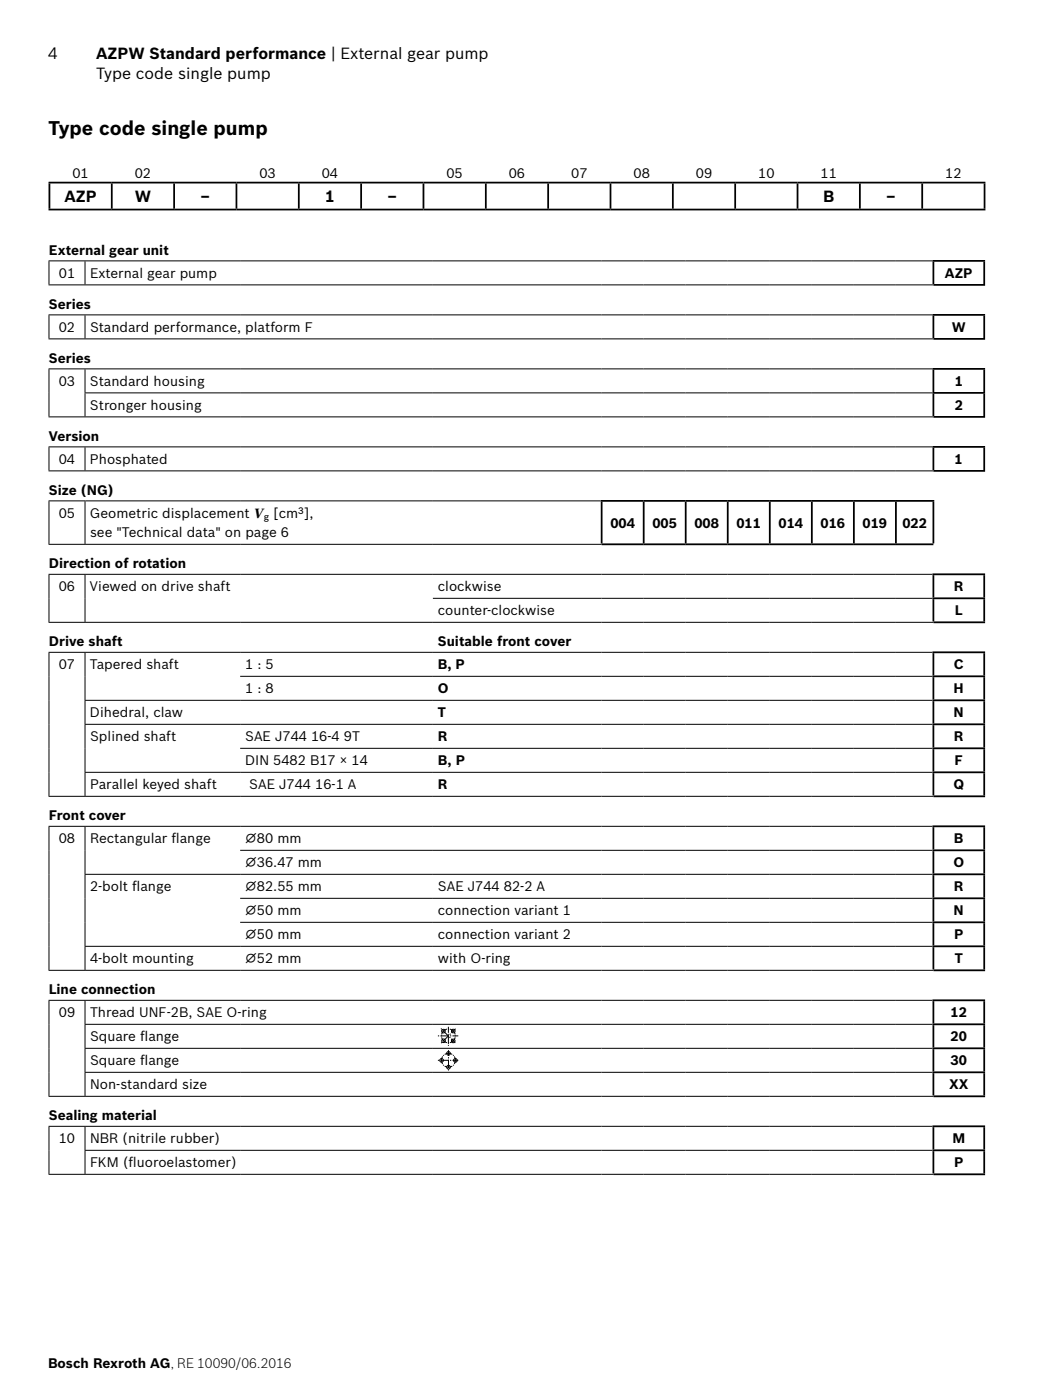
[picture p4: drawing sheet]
<svg xmlns="http://www.w3.org/2000/svg" width="210mm" height="280mm" viewBox="0 0 210 280" stroke-linecap="round" stroke-linejoin="round" font-family="sans-serif">
<g fill="none" stroke="#000" stroke-width=".35">
<path d="M9.7 36.5h187.2M9.9 36.7v5M22.3 36.7v5M34.8 36.7v5M47.2 36.7v5M59.7 36.7v5M72.2 36.7v5M84.6 36.7v5M97.1 36.7v5M109.5 36.7v5M122 36.7v5M134.4 36.7v5"/>
<path d="M146.9 36.7v5M159.4 36.7v5M171.8 36.7v5M184.3 36.7v5M196.7 36.7v5M9.7 41.9h187.2M186.3 52.2h10.5M186.5 52.4v4.4M186.5 57h10.3M196.7 52.4v4.4M186.3 63h10.5M186.3 73.8h10.5"/>
<path d="M186.3 78.6h10.5M186.5 63.2v4.4M186.5 74v4.4M186.5 78.8v4.4M186.5 67.8h10.3M196.7 63.2v4.4M196.7 74v4.4M196.7 78.8v4.4M186.3 89.4h10.5M186.5 89.6v4.4M186.5 83.4h10.3M186.5 94.2h10.3"/>
<path d="M196.7 89.6v4.4M120 100.2h66.7M120.2 100.4v8.3M120.2 108.9h66.3M128.6 100.4v8.3M137 100.4v8.3M145.4 100.4v8.3M153.8 100.4v8.3M162.2 100.4v8.3M170.6 100.4v8.3M179 100.4v8.3M186.3 119.7h10.5"/>
<path d="M186.3 114.9h10.5M186.5 100.4v8.3M186.5 115v4.5M186.5 119.8v4.5M196.7 115v4.5M196.7 119.8v4.5M186.3 135.3h10.5M186.3 130.5h10.5M186.5 130.6v4.5M186.5 135.4v4.5M186.5 124.5h10.3M196.7 130.6v4.5"/>
<path d="M196.7 135.4v4.5M186.3 140.1h10.5M186.3 144.9h10.5M186.3 149.7h10.5M186.3 154.5h10.5M186.5 140.2v4.5M186.5 145v4.5M186.5 149.8v4.5M186.5 154.6v4.5M186.5 159.3h10.3M196.7 140.2v4.5M196.7 145v4.5"/>
<path d="M196.7 149.8v4.5M196.7 154.6v4.5M186.3 170.1h10.5M186.3 174.9h10.5M186.3 179.7h10.5M186.3 165.3h10.5M186.5 165.4v4.5M186.5 170.2v4.5M186.5 175v4.5M186.5 179.8v4.5M196.7 165.4v4.5M196.7 170.2v4.5"/>
<path d="M196.7 175v4.5M196.7 179.8v4.5M186.3 184.5h10.5M186.3 189.3h10.5M186.5 184.6v4.5M186.5 189.4v4.5M186.5 194.1h10.3M196.7 184.6v4.5M196.7 189.4v4.5M186.3 209.7h10.5M186.3 204.9h10.5M186.3 214.5h10.5"/>
<path d="M186.3 200.1h10.5M186.5 200.2v4.5M186.5 205v4.5M186.5 209.8v4.5M186.5 214.6v4.5M186.5 219.3h10.3M196.7 200.2v4.5M196.7 205v4.5M196.7 209.8v4.5M196.7 214.6v4.5M186.3 230.1h10.5M186.3 225.3h10.5"/>
<path d="M186.5 225.4v4.5M186.5 230.2v4.5M186.5 234.9h10.3M196.7 225.4v4.5M196.7 230.2v4.5"/>
</g>
<g fill="none" stroke="#000" stroke-width=".2">
<path d="M9.7 57h176.8M9.7 52.2h176.6M9.8 52.3v4.6M17 52.3v4.6M9.7 73.8h176.6M9.7 63h176.6M9.7 67.8h176.8M9.8 63.1v4.6M9.8 73.9v9.4M16.9 78.6h169.4M17 63.1v4.6M17 73.9v4.6"/>
<path d="M17 78.7v4.6M9.7 89.4h176.6M9.7 83.4h176.8M9.7 94.2h176.8M9.8 89.5v4.6M17 89.5v4.6M9.7 114.9h176.6M9.7 108.9h110.5M9.7 100.2h110.3M9.8 100.3v8.5M9.8 115v9.4M17 100.3v8.5"/>
<path d="M17 115v9.4M86.5 119.7h99.8M9.7 124.5h176.8M9.7 130.5h176.6M9.8 130.6v28.6M17 130.6v9.4M48 135.3h138.3M9.7 159.3h176.8M16.9 140.1h169.4M16.9 144.9h169.4M16.9 154.5h169.4M17 140.2v4.6"/>
<path d="M17 145v9.4M17 154.6v4.6M48 149.7h138.3M9.7 165.3h176.6M9.8 165.4v28.6M16.9 174.9h169.4M17 165.4v9.4M17 175v14.2M48 170.1h138.3M48 179.7h138.3M9.7 194.1h176.8M16.9 189.3h169.4"/>
<path d="M17 189.4v4.6M48 184.5h138.3M9.7 200.1h176.6M9.7 219.3h176.8M9.8 200.2v19M16.9 209.7h169.4M16.9 204.9h169.4M16.9 214.5h169.4M17 200.2v4.6M17 205v4.6M17 209.8v4.6M17 214.6v4.6"/>
<path d="M88.2 207.5l.4 .7 .7 .3M88.4 211.3l-.2 .8 .2 .7M88.9 210.9l.7-.2 .8 .2M88.9 213.2l.7 .2 .8-.2M89.3 205.8l-.7 .4-.4 .7M89.9 205.8l.7 .4 .4 .7M90.8 211.3l.2 .8-.2 .7M91 207.5l-.4 .7-.7 .3M9.7 225.3h176.6M9.7 234.9h176.8M9.8 225.4v9.4M16.9 230.1h169.4"/>
<path d="M17 225.4v4.6M17 230.2v4.6"/>
<circle cx="88.2" cy="212.1" r=".37"/>
<circle cx="88.6" cy="206.2" r=".37"/>
<circle cx="88.6" cy="208.2" r=".37"/>
<circle cx="89.6" cy="213.4" r=".37"/>
<circle cx="89.6" cy="210.7" r=".37"/>
<circle cx="90.6" cy="208.2" r=".37"/>
<circle cx="90.6" cy="206.2" r=".37"/>
<circle cx="91" cy="212.1" r=".37"/>
</g>
<path d="M87.5 207.2h4.1M87.5 212.1h4.1M88.1 205.7l2.9 2.9M88.1 208.6l2.9-2.9M89.6 214.1v-4.1" fill="none" stroke="#000" stroke-width=".2" stroke-dasharray="1.7 .3 .3 .3" stroke-dashoffset="1.9" stroke-linecap="butt"/>
<path d="M88.2 207.1v.3M88.6 213l.2 .2M88.7 211l-.2 .2M89.5 208.6h.3M89.6 209.2v-3.8M89.7 205.8h-.3M90.5 213.1l.2-.2M90.7 211.1l-.3-.2M91 207.3v-.3" fill="none" stroke="#000" stroke-width=".2" stroke-dasharray="1.6 .2 .2 .2" stroke-dashoffset="1.8" stroke-linecap="butt"/>
<text font-size="3.9" x="9.7" y="26.9">Type code single pump</text>
<g font-size="3.2">
<text x="9.6" y="11.9">4</text>
<text x="19.2" y="11.9">AZPW Standard performance | External gear pump</text>
<text x="19.2" y="15.7">Type code single pump</text>
<text x="12.9" y="40.4">AZP</text>
<text x="26.9" y="40.4">W</text>
<text x="40.1" y="40.4">–</text>
<text x="65" y="40.4">1</text>
<text x="77.4" y="40.4">–</text>
<text x="164.5" y="40.4">B</text>
<text x="177.1" y="40.4">–</text>
</g>
<g font-size="2.7">
<text x="14.5" y="35.7">01</text>
<text x="26.9" y="35.7">02</text>
<text x="51.8" y="35.7">03</text>
<text x="64.3" y="35.7">04</text>
<text x="89.2" y="35.7">05</text>
<text x="101.7" y="35.7">06</text>
<text x="114.1" y="35.7">07</text>
<text x="126.6" y="35.7">08</text>
<text x="139" y="35.7">09</text>
<text x="151.5" y="35.7">10</text>
<text x="164" y="35.7">11</text>
<text x="188.9" y="35.7">12</text>
<text x="9.8" y="51">External gear unit</text>
<text x="11.8" y="55.6">01</text>
<text x="18" y="55.6">External gear pump</text>
<text x="188.8" y="55.6">AZP</text>
<text x="9.8" y="61.8">Series</text>
<text x="11.7" y="66.4">02</text>
<text x="18" y="66.4">Standard performance, platform F</text>
<text x="190.2" y="66.4">W</text>
<text x="9.8" y="72.6">Series</text>
<text x="11.7" y="77.2">03</text>
<text x="18" y="77.2">Standard housing</text>
<text x="190.8" y="77.2">1</text>
<text x="18" y="82">Stronger housing</text>
<text x="190.8" y="82">2</text>
<text x="9.8" y="88.2">Version</text>
<text x="11.7" y="92.8">04</text>
<text x="18" y="92.8">Phosphated</text>
<text x="190.8" y="92.8">1</text>
<text x="9.8" y="99">Size (NG)</text>
<text x="11.7" y="103.6">05</text>
<text x="18" y="103.7">Geometric displacement V [cm ],</text>
<text x="18" y="107.5">see &quot;Technical data&quot; on page 6</text>
<text x="122" y="105.5">004</text>
<text x="130.4" y="105.5">005</text>
<text x="138.8" y="105.5">008</text>
<text x="147.2" y="105.5">011</text>
<text x="155.6" y="105.5">014</text>
<text x="164" y="105.5">016</text>
<text x="172.4" y="105.5">019</text>
<text x="180.3" y="105.5">022</text>
<text x="9.8" y="113.7">Direction of rotation</text>
<text x="11.7" y="118.3">06</text>
<text x="18" y="118.3">Viewed on drive shaft</text>
<text x="87.5" y="118.3">clockwise</text>
<text x="190.6" y="118.3">R</text>
<text x="87.5" y="123.1">counter-clockwise</text>
<text x="190.8" y="123.1">L</text>
<text x="9.8" y="129.3">Drive shaft</text>
<text x="87.5" y="129.3">Suitable front cover</text>
<text x="11.7" y="133.9">07</text>
<text x="18" y="133.9">Tapered shaft</text>
<text x="49" y="133.9">1 : 5</text>
<text x="87.5" y="133.9">B, P</text>
<text x="190.6" y="133.9">C</text>
<text x="18" y="143.5">Dihedral, claw</text>
<text x="49" y="138.7">1 : 8</text>
<text x="87.5" y="138.7">O</text>
<text x="87.5" y="143.5">T</text>
<text x="190.5" y="138.7">H</text>
<text x="190.5" y="143.5">N</text>
<text x="18" y="148.3">Splined shaft</text>
<text x="49" y="148.3">SAE J744 16-4 9T</text>
<text x="87.5" y="148.3">R</text>
<text x="190.6" y="148.3">R</text>
<text x="49" y="153.1">DIN 5482 B17 × 14</text>
<text x="87.5" y="153.1">B, P</text>
<text x="190.7" y="153.1">F</text>
<text x="18" y="157.9">Parallel keyed shaft</text>
<text x="49.8" y="157.9">SAE J744 16-1 A</text>
<text x="87.5" y="157.9">R</text>
<text x="190.5" y="157.9">Q</text>
<text x="9.8" y="164.1">Front cover</text>
<text x="11.8" y="168.7">08</text>
<text x="18" y="168.7">Rectangular f</text>
<text x="34.3" y="168.7">lange</text>
<text x="49" y="168.7">⌀80 mm</text>
<text x="49" y="173.5">⌀36.47 mm</text>
<text x="190.5" y="173.5">O</text>
<text x="190.6" y="168.7">B</text>
<text x="18" y="178.3">2-bolt f</text>
<text x="26.4" y="178.3">lange</text>
<text x="49" y="178.3">⌀82.55 mm</text>
<text x="87.5" y="178.3">SAE J744 82-2 A</text>
<text x="190.6" y="178.3">R</text>
<text x="49" y="183.1">⌀50 mm</text>
<text x="87.5" y="183.1">connection variant 1</text>
<text x="190.5" y="183.1">N</text>
<text x="49" y="187.9">⌀50 mm</text>
<text x="87.5" y="187.9">connection variant 2</text>
<text x="190.7" y="187.9">P</text>
<text x="18" y="192.7">4-bolt mounting</text>
<text x="49" y="192.7">⌀52 mm</text>
<text x="87.5" y="192.7">with O-ring</text>
<text x="190.8" y="192.7">T</text>
<text x="9.8" y="198.9">Line connection</text>
<text x="11.8" y="203.5">09</text>
<text x="18" y="203.5">Thread UNF-2B, SAE O-ring</text>
<text x="189.9" y="203.5">12</text>
<text x="18" y="208.3">Square f</text>
<text x="28" y="208.3">lange</text>
<text x="189.9" y="208.3">20</text>
<text x="18" y="213.1">Square f</text>
<text x="28" y="213.1">lange</text>
<text x="189.9" y="213.1">30</text>
<text x="18" y="217.9">Non-standard size</text>
<text x="189.6" y="217.9">XX</text>
<text x="9.8" y="224.1">Sealing material</text>
<text x="11.8" y="228.7">10</text>
<text x="18" y="233.5">FKM (f</text>
<text x="18" y="228.7">NBR (nitrile rubber)</text>
<text x="25.7" y="233.5">luoroelastomer)</text>
<text x="190.3" y="228.7">M</text>
<text x="190.6" y="233.5">P</text>
<text x="9.6" y="273.6">Bosch Rexroth AG, RE 10090/06.2016</text>
</g>
<g font-size="1.8">
<text x="52.7" y="104.1">g</text>
<text x="59.6" y="102.7">3</text>
</g>
</svg>
